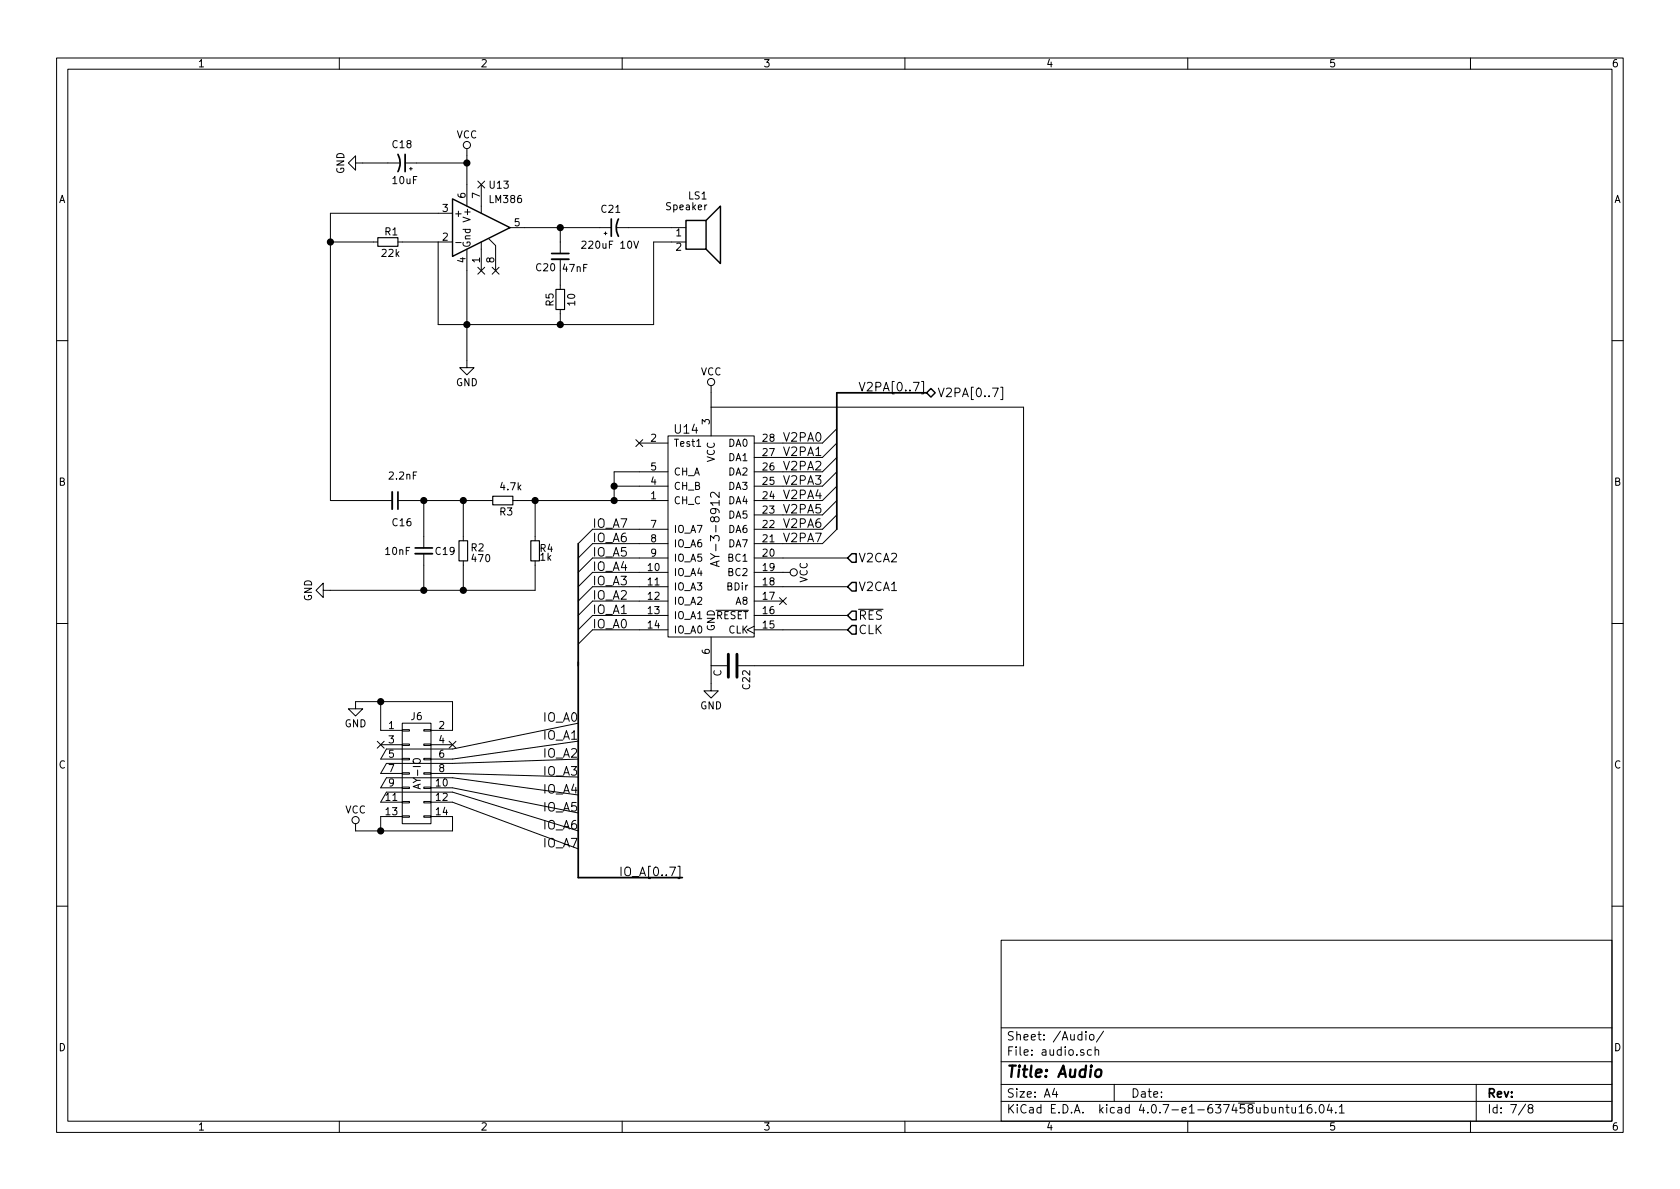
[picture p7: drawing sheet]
EESchema Schematic File Version 2
LIBS:pluto-rescue
LIBS:power
LIBS:device
LIBS:transistors
LIBS:conn
LIBS:linear
LIBS:regul
LIBS:74xx
LIBS:cmos4000
LIBS:adc-dac
LIBS:memory
LIBS:xilinx
LIBS:microcontrollers
LIBS:dsp
LIBS:microchip
LIBS:analog_switches
LIBS:motorola
LIBS:texas
LIBS:intel
LIBS:audio
LIBS:interface
LIBS:digital-audio
LIBS:philips
LIBS:display
LIBS:cypress
LIBS:siliconi
LIBS:opto
LIBS:atmel
LIBS:contrib
LIBS:valves
LIBS:65xx
LIBS:4000-ic
LIBS:7400-ic
LIBS:analog-ic
LIBS:avr-mcu
LIBS:bluegiga
LIBS:connector
LIBS:diode-inc-ic
LIBS:freescale-ic
LIBS:ftdi-ic
LIBS:led
LIBS:maxim-ic
LIBS:micrel-ic
LIBS:microchip-ic
LIBS:nxp-ic
LIBS:on-semi-ic
LIBS:regulator
LIBS:rohm
LIBS:sharp-relay
LIBS:sparkfun
LIBS:standard
LIBS:stmicro-mcu
LIBS:ti-ic
LIBS:transistor
LIBS:uln-ic
LIBS:IDE_interface
LIBS:74xgxx
LIBS:ac-dc
LIBS:actel
LIBS:allegro
LIBS:Altera
LIBS:analog_devices
LIBS:battery_management
LIBS:bbd
LIBS:bosch
LIBS:brooktre
LIBS:cmos_ieee
LIBS:dc-dc
LIBS:diode
LIBS:elec-unifil
LIBS:ESD_Protection
LIBS:ftdi
LIBS:gennum
LIBS:graphic
LIBS:hc11
LIBS:intersil
LIBS:ir
LIBS:Lattice
LIBS:leds
LIBS:LEM
LIBS:logo
LIBS:maxim
LIBS:mechanical
LIBS:microchip_dspic33dsc
LIBS:microchip_pic10mcu
LIBS:microchip_pic12mcu
LIBS:microchip_pic16mcu
LIBS:microchip_pic18mcu
LIBS:microchip_pic24mcu
LIBS:microchip_pic32mcu
LIBS:modules
LIBS:motor_drivers
LIBS:motors
LIBS:msp430
LIBS:nordicsemi
LIBS:nxp
LIBS:nxp_armmcu
LIBS:onsemi
LIBS:Oscillators
LIBS:powerint
LIBS:Power_Management
LIBS:pspice
LIBS:references
LIBS:relays
LIBS:rfcom
LIBS:RFSolutions
LIBS:sensors
LIBS:silabs
LIBS:stm8
LIBS:stm32
LIBS:supertex
LIBS:switches
LIBS:transf
LIBS:triac_thyristor
LIBS:ttl_ieee
LIBS:video
LIBS:wiznet
LIBS:Worldsemi
LIBS:Xicor
LIBS:zetex
LIBS:Zilog
LIBS:pluto
LIBS:pluto-cache
EELAYER 25 0
EELAYER END
$Descr A4 11693 8268
encoding utf-8
Sheet 7 8
Title "Audio"
Date ""
Rev ""
Comp ""
Comment1 ""
Comment2 ""
Comment3 ""
Comment4 ""
$EndDescr
$Comp
L AY-3-8912 U14
U 1 1
P 4950 3675
F 0 "U14" H 4775 4375 60  0000 C CNN
F 1 "AY-3-8912" V 4975 3675 60  0000 C CNN
F 2 "Housings_DIP:DIP-28_W15.24mm_Socket" H 4850 3900 60  0001 C CNN
F 3 "" H 4850 3900 60  0001 C CNN
	1    4950 3675
	1    0    0    -1  
$EndComp
$Comp
L LM386 U13
U 1 1
P 3350 1575
F 0 "U13" H 3400 1875 50  0000 L CNN
F 1 "LM386" H 3400 1775 50  0000 L CNN
F 2 "Housings_DIP:DIP-8_W7.62mm_Socket" H 3450 1675 50  0001 C CNN
F 3 "" H 3550 1775 50  0001 C CNN
	1    3350 1575
	1    0    0    -1  
$EndComp
$Comp
L Speaker LS1
U 1 1
P 4875 1575
F 0 "LS1" H 4925 1800 50  0000 R CNN
F 1 "Speaker" H 4925 1725 50  0000 R CNN
F 2 "Connect:PJ311_3.5mm_Jack" H 4875 1375 50  0001 C CNN
F 3 "" H 4865 1525 50  0001 C CNN
	1    4875 1575
	1    0    0    -1  
$EndComp
$Comp
L C_Small C19
U 1 1
P 2950 3825
F 0 "C19" H 3025 3825 50  0000 L CNN
F 1 "10nF" H 2675 3825 50  0000 L CNN
F 2 "Capacitors_ThroughHole:C_Disc_D3.8mm_W2.6mm_P2.50mm" H 2950 3825 50  0001 C CNN
F 3 "" H 2950 3825 50  0001 C CNN
	1    2950 3825
	1    0    0    -1  
$EndComp
$Comp
L C_Small C16
U 1 1
P 2750 3475
F 0 "C16" V 2900 3450 50  0000 L CNN
F 1 "2.2nF" V 2575 3425 50  0000 L CNN
F 2 "Capacitors_ThroughHole:C_Disc_D3.8mm_W2.6mm_P2.50mm" H 2750 3475 50  0001 C CNN
F 3 "" H 2750 3475 50  0001 C CNN
	1    2750 3475
	0    1    1    0   
$EndComp
$Comp
L C_Small C18
U 1 1
P 2800 1125
F 0 "C18" V 2675 1075 50  0000 L CNN
F 1 "10uF" V 2925 1025 50  0000 L CNN
F 2 "Capacitors_ThroughHole:C_Disc_D3.8mm_W2.6mm_P2.50mm" H 2800 1125 50  0001 C CNN
F 3 "" H 2800 1125 50  0001 C CNN
	1    2800 1125
	0    1    1    0   
$EndComp
$Comp
L C_Small C20
U 1 1
P 3900 1775
F 0 "C20" H 3725 1700 50  0000 L CNN
F 1 "47nF" H 3910 1695 50  0000 L CNN
F 2 "Capacitors_ThroughHole:C_Disc_D3.8mm_W2.6mm_P2.50mm" H 3900 1775 50  0001 C CNN
F 3 "" H 3900 1775 50  0001 C CNN
	1    3900 1775
	1    0    0    -1  
$EndComp
$Comp
L R_Small R3
U 1 1
P 3500 3475
F 0 "R3" V 3575 3450 50  0000 L CNN
F 1 "4.7k" V 3400 3450 50  0000 L CNN
F 2 "Resistors_ThroughHole:R_Axial_DIN0411_L9.9mm_D3.6mm_P12.70mm_Horizontal" H 3500 3475 50  0001 C CNN
F 3 "" H 3500 3475 50  0001 C CNN
	1    3500 3475
	0    1    1    0   
$EndComp
$Comp
L R_Small R4
U 1 1
P 3725 3825
F 0 "R4" H 3755 3845 50  0000 L CNN
F 1 "1k" H 3755 3785 50  0000 L CNN
F 2 "Resistors_ThroughHole:R_Axial_DIN0411_L9.9mm_D3.6mm_P12.70mm_Horizontal" H 3725 3825 50  0001 C CNN
F 3 "" H 3725 3825 50  0001 C CNN
	1    3725 3825
	1    0    0    -1  
$EndComp
$Comp
L R_Small R5
U 1 1
P 3900 2075
F 0 "R5" V 3825 2025 50  0000 L CNN
F 1 "10" V 3975 2025 50  0000 L CNN
F 2 "Resistors_ThroughHole:R_Axial_DIN0411_L9.9mm_D3.6mm_P12.70mm_Horizontal" H 3900 2075 50  0001 C CNN
F 3 "" H 3900 2075 50  0001 C CNN
	1    3900 2075
	1    0    0    -1  
$EndComp
$Comp
L R_Small R2
U 1 1
P 3225 3825
F 0 "R2" H 3275 3850 50  0000 L CNN
F 1 "470" H 3275 3775 50  0000 L CNN
F 2 "Resistors_ThroughHole:R_Axial_DIN0411_L9.9mm_D3.6mm_P12.70mm_Horizontal" H 3225 3825 50  0001 C CNN
F 3 "" H 3225 3825 50  0001 C CNN
	1    3225 3825
	1    0    0    -1  
$EndComp
$Comp
L R_Small R1
U 1 1
P 2700 1675
F 0 "R1" V 2625 1650 50  0000 L CNN
F 1 "22k" V 2775 1625 50  0000 L CNN
F 2 "Resistors_ThroughHole:R_Axial_DIN0411_L9.9mm_D3.6mm_P12.70mm_Horizontal" H 2700 1675 50  0001 C CNN
F 3 "" H 2700 1675 50  0001 C CNN
	1    2700 1675
	0    1    1    0   
$EndComp
$Comp
L CP1_Small C21
U 1 1
P 4275 1575
F 0 "C21" V 4400 1525 50  0000 L CNN
F 1 "220uF 10V" V 4150 1400 50  0000 L CNN
F 2 "Capacitors_ThroughHole:CP_Radial_D6.3mm_P2.50mm" H 4275 1575 50  0001 C CNN
F 3 "" H 4275 1575 50  0001 C CNN
	1    4275 1575
	0    -1   -1   0   
$EndComp
NoConn ~ 3350 1875
NoConn ~ 3450 1875
NoConn ~ 3350 1275
$Comp
L GND #PWR50
U 1 1
P 3250 2500
F 0 "#PWR50" H 3250 2250 50  0001 C CNN
F 1 "GND" H 3250 2350 50  0000 C CNN
F 2 "" H 3250 2500 50  0001 C CNN
F 3 "" H 3250 2500 50  0001 C CNN
	1    3250 2500
	1    0    0    -1  
$EndComp
$Comp
L GND #PWR48
U 1 1
P 2525 1125
F 0 "#PWR48" H 2525 875 50  0001 C CNN
F 1 "GND" H 2525 975 50  0000 C CNN
F 2 "" H 2525 1125 50  0001 C CNN
F 3 "" H 2525 1125 50  0001 C CNN
	1    2525 1125
	0    1    1    0   
$EndComp
$Comp
L GND #PWR45
U 1 1
P 2300 4100
F 0 "#PWR45" H 2300 3850 50  0001 C CNN
F 1 "GND" H 2300 3950 50  0000 C CNN
F 2 "" H 2300 4100 50  0001 C CNN
F 3 "" H 2300 4100 50  0001 C CNN
	1    2300 4100
	0    1    1    0   
$EndComp
NoConn ~ 4450 3075
$Comp
L VCC #PWR51
U 1 1
P 4950 2725
F 0 "#PWR51" H 4950 2575 50  0001 C CNN
F 1 "VCC" H 4950 2875 50  0000 C CNN
F 2 "" H 4950 2725 50  0001 C CNN
F 3 "" H 4950 2725 50  0001 C CNN
	1    4950 2725
	1    0    0    -1  
$EndComp
$Comp
L VCC #PWR49
U 1 1
P 3250 1075
F 0 "#PWR49" H 3250 925 50  0001 C CNN
F 1 "VCC" H 3250 1225 50  0000 C CNN
F 2 "" H 3250 1075 50  0001 C CNN
F 3 "" H 3250 1075 50  0001 C CNN
	1    3250 1075
	1    0    0    -1  
$EndComp
$Comp
L GND #PWR52
U 1 1
P 4950 4750
F 0 "#PWR52" H 4950 4500 50  0001 C CNN
F 1 "GND" H 4950 4600 50  0000 C CNN
F 2 "" H 4950 4750 50  0001 C CNN
F 3 "" H 4950 4750 50  0001 C CNN
	1    4950 4750
	1    0    0    -1  
$EndComp
Text Label 5725 3075 2    60   ~ 0
V2PA0
Text Label 5725 3175 2    60   ~ 0
V2PA1
Text Label 5725 3275 2    60   ~ 0
V2PA2
Text Label 5725 3375 2    60   ~ 0
V2PA3
Text Label 5725 3475 2    60   ~ 0
V2PA4
Text Label 5725 3575 2    60   ~ 0
V2PA5
Text Label 5725 3675 2    60   ~ 0
V2PA6
Text Label 5725 3775 2    60   ~ 0
V2PA7
Entry Wire Line
	5725 3075 5825 2975
Entry Wire Line
	5725 3175 5825 3075
Entry Wire Line
	5725 3275 5825 3175
Entry Wire Line
	5725 3375 5825 3275
Entry Wire Line
	5725 3475 5825 3375
Entry Wire Line
	5725 3575 5825 3475
Entry Wire Line
	5725 3675 5825 3575
Entry Wire Line
	5725 3775 5825 3675
Wire Wire Line
	3650 1575 4175 1575
Wire Wire Line
	4375 1575 4675 1575
Wire Wire Line
	4675 1675 4550 1675
Wire Wire Line
	4550 1675 4550 2250
Wire Wire Line
	3050 1675 3050 2250
Wire Wire Line
	3050 2250 4550 2250
Wire Wire Line
	3250 1875 3250 2500
Connection ~ 3250 2250
Wire Wire Line
	3900 1675 3900 1575
Connection ~ 3900 1575
Wire Wire Line
	3900 1875 3900 1975
Wire Wire Line
	3900 2175 3900 2250
Connection ~ 3900 2250
Wire Wire Line
	3250 1075 3250 1275
Wire Wire Line
	3050 1475 2300 1475
Wire Wire Line
	2300 1475 2300 3475
Wire Wire Line
	2300 3475 2650 3475
Wire Wire Line
	2850 3475 3400 3475
Wire Wire Line
	3600 3475 4450 3475
Wire Wire Line
	4950 2825 4950 2725
Wire Wire Line
	4450 3275 4275 3275
Wire Wire Line
	4275 3275 4275 3475
Connection ~ 4275 3475
Wire Wire Line
	4450 3375 4275 3375
Connection ~ 4275 3375
Wire Wire Line
	2800 1675 3050 1675
Wire Wire Line
	2600 1675 2300 1675
Connection ~ 2300 1675
Wire Wire Line
	2900 1125 3250 1125
Connection ~ 3250 1125
Wire Wire Line
	2700 1125 2525 1125
Wire Wire Line
	3725 4100 3725 3925
Wire Wire Line
	2300 4100 3725 4100
Wire Wire Line
	2950 3725 2950 3475
Connection ~ 2950 3475
Wire Wire Line
	2950 3925 2950 4100
Connection ~ 2950 4100
Wire Wire Line
	3225 3725 3225 3475
Connection ~ 3225 3475
Wire Wire Line
	3225 3925 3225 4100
Connection ~ 3225 4100
Wire Wire Line
	3725 3725 3725 3475
Connection ~ 3725 3475
Wire Wire Line
	4950 4625 4950 4750
Wire Wire Line
	5450 3075 5725 3075
Wire Wire Line
	5450 3175 5725 3175
Wire Wire Line
	5450 3275 5725 3275
Wire Wire Line
	5450 3375 5725 3375
Wire Wire Line
	5450 3475 5725 3475
Wire Wire Line
	5450 3575 5725 3575
Wire Wire Line
	5450 3675 5725 3675
Wire Wire Line
	5450 3775 5725 3775
Wire Bus Line
	5825 2725 5825 3675
Wire Bus Line
	5825 2725 6450 2725
Text Label 5975 2725 0    60   ~ 0
V2PA[0..7]
Text HLabel 6450 2725 2    60   BiDi ~ 0
V2PA[0..7]
Wire Wire Line
	4450 3675 4125 3675
Wire Wire Line
	4450 3775 4125 3775
Wire Wire Line
	4450 3875 4125 3875
Wire Wire Line
	4450 3975 4125 3975
Wire Wire Line
	4450 4075 4125 4075
Wire Wire Line
	4450 4175 4125 4175
Wire Wire Line
	4450 4275 4125 4275
Wire Wire Line
	4450 4375 4125 4375
Text Label 4125 3675 0    60   ~ 0
IO_A7
Text Label 4125 3775 0    60   ~ 0
IO_A6
Text Label 4125 3875 0    60   ~ 0
IO_A5
Text Label 4125 3975 0    60   ~ 0
IO_A4
Text Label 4125 4075 0    60   ~ 0
IO_A3
Text Label 4125 4175 0    60   ~ 0
IO_A2
Text Label 4125 4275 0    60   ~ 0
IO_A1
Text Label 4125 4375 0    60   ~ 0
IO_A0
Entry Wire Line
	4025 3775 4125 3675
Entry Wire Line
	4025 3875 4125 3775
Entry Wire Line
	4025 3975 4125 3875
Entry Wire Line
	4025 4075 4125 3975
Entry Wire Line
	4025 4175 4125 4075
Entry Wire Line
	4025 4275 4125 4175
Entry Wire Line
	4025 4375 4125 4275
Entry Wire Line
	4025 4475 4125 4375
Wire Bus Line
	4025 3775 4025 4625
Text Label 4750 6100 2    60   ~ 0
IO_A[0..7]
Wire Wire Line
	5450 3875 5900 3875
Wire Wire Line
	5450 4075 5900 4075
$Comp
L VCC #PWR53
U 1 1
P 5450 3975
F 0 "#PWR53" H 5450 3825 50  0001 C CNN
F 1 "VCC" H 5450 4125 50  0000 C CNN
F 2 "" H 5450 3975 50  0001 C CNN
F 3 "" H 5450 3975 50  0001 C CNN
	1    5450 3975
	0    1    1    0   
$EndComp
Text HLabel 5900 3875 2    60   Input ~ 0
V2CA2
Text HLabel 5900 4075 2    60   Input ~ 0
V2CA1
NoConn ~ 5450 4175
Wire Wire Line
	5450 4275 5900 4275
Wire Wire Line
	5450 4375 5900 4375
Text HLabel 5900 4275 2    60   Input ~ 0
~RES
Text HLabel 5900 4375 2    60   Input ~ 0
CLK
$Comp
L VCC #PWR47
U 1 1
P 2475 5775
F 0 "#PWR47" H 2475 5625 50  0001 C CNN
F 1 "VCC" H 2475 5925 50  0000 C CNN
F 2 "" H 2475 5775 50  0001 C CNN
F 3 "" H 2475 5775 50  0001 C CNN
	1    2475 5775
	1    0    0    -1  
$EndComp
$Comp
L GND #PWR46
U 1 1
P 2475 4875
F 0 "#PWR46" H 2475 4625 50  0001 C CNN
F 1 "GND" H 2475 4725 50  0000 C CNN
F 2 "" H 2475 4875 50  0001 C CNN
F 3 "" H 2475 4875 50  0001 C CNN
	1    2475 4875
	1    0    0    -1  
$EndComp
Wire Wire Line
	2650 5275 2690 5205
Wire Wire Line
	2650 5375 2690 5305
Wire Wire Line
	2650 5475 2690 5405
Wire Wire Line
	2650 5575 2690 5505
Wire Wire Line
	2690 5205 3150 5205
Wire Wire Line
	2690 5305 3150 5305
Wire Wire Line
	2690 5405 3150 5405
Wire Wire Line
	2690 5505 3150 5505
Wire Wire Line
	3150 5205 4025 5025
Wire Wire Line
	3150 5305 4025 5275
Wire Wire Line
	3150 5405 4025 5525
Wire Wire Line
	3150 5505 4025 5775
Wire Wire Line
	4025 5150 3150 5275
Wire Wire Line
	4025 5400 3150 5375
Wire Wire Line
	4025 5650 3150 5475
Wire Wire Line
	4025 5900 3150 5575
Wire Wire Line
	3150 5775 3150 5675
Wire Wire Line
	2475 5775 3150 5775
Wire Wire Line
	2650 5775 2650 5675
Wire Wire Line
	3150 4875 3150 5075
Wire Wire Line
	2475 4875 3150 4875
Wire Wire Line
	2650 4875 2650 5075
Connection ~ 2650 5775
Connection ~ 2650 4875
Text Label 4025 5025 2    60   ~ 0
IO_A0
Text Label 4025 5150 2    60   ~ 0
IO_A1
Text Label 4025 5275 2    60   ~ 0
IO_A2
Text Label 4025 5400 2    60   ~ 0
IO_A3
Text Label 4025 5525 2    60   ~ 0
IO_A4
Text Label 4025 5650 2    60   ~ 0
IO_A5
Text Label 4025 5775 2    60   ~ 0
IO_A6
Text Label 4025 5900 2    60   ~ 0
IO_A7
$Comp
L CONN_02X07 J6
U 1 1
P 2900 5375
F 0 "J6" H 2900 5775 50  0000 C CNN
F 1 "AY-IO" V 2900 5375 50  0000 C CNN
F 2 "Connect:IDC_Header_Straight_14pins" H 2900 4175 50  0001 C CNN
F 3 "" H 2900 4175 50  0001 C CNN
	1    2900 5375
	1    0    0    -1  
$EndComp
NoConn ~ 3150 5175
NoConn ~ 2650 5175
Wire Bus Line
	4025 4600 4025 6100
Wire Bus Line
	4025 6100 4750 6100
$Comp
L C C22
U 1 1
P 5100 4625
F 0 "C22" H 5125 4725 50  0000 L CNN
F 1 "C" H 5125 4525 50  0000 L CNN
F 2 "Capacitors_ThroughHole:C_Disc_D3.8mm_W2.6mm_P2.50mm" H 5138 4475 50  0001 C CNN
F 3 "" H 5100 4625 50  0001 C CNN
	1    5100 4625
	0    1    1    0   
$EndComp
Wire Wire Line
	5250 4625 7125 4625
Wire Wire Line
	7125 4625 7125 2825
Wire Wire Line
	7125 2825 4950 2825
$EndSCHEMATC
